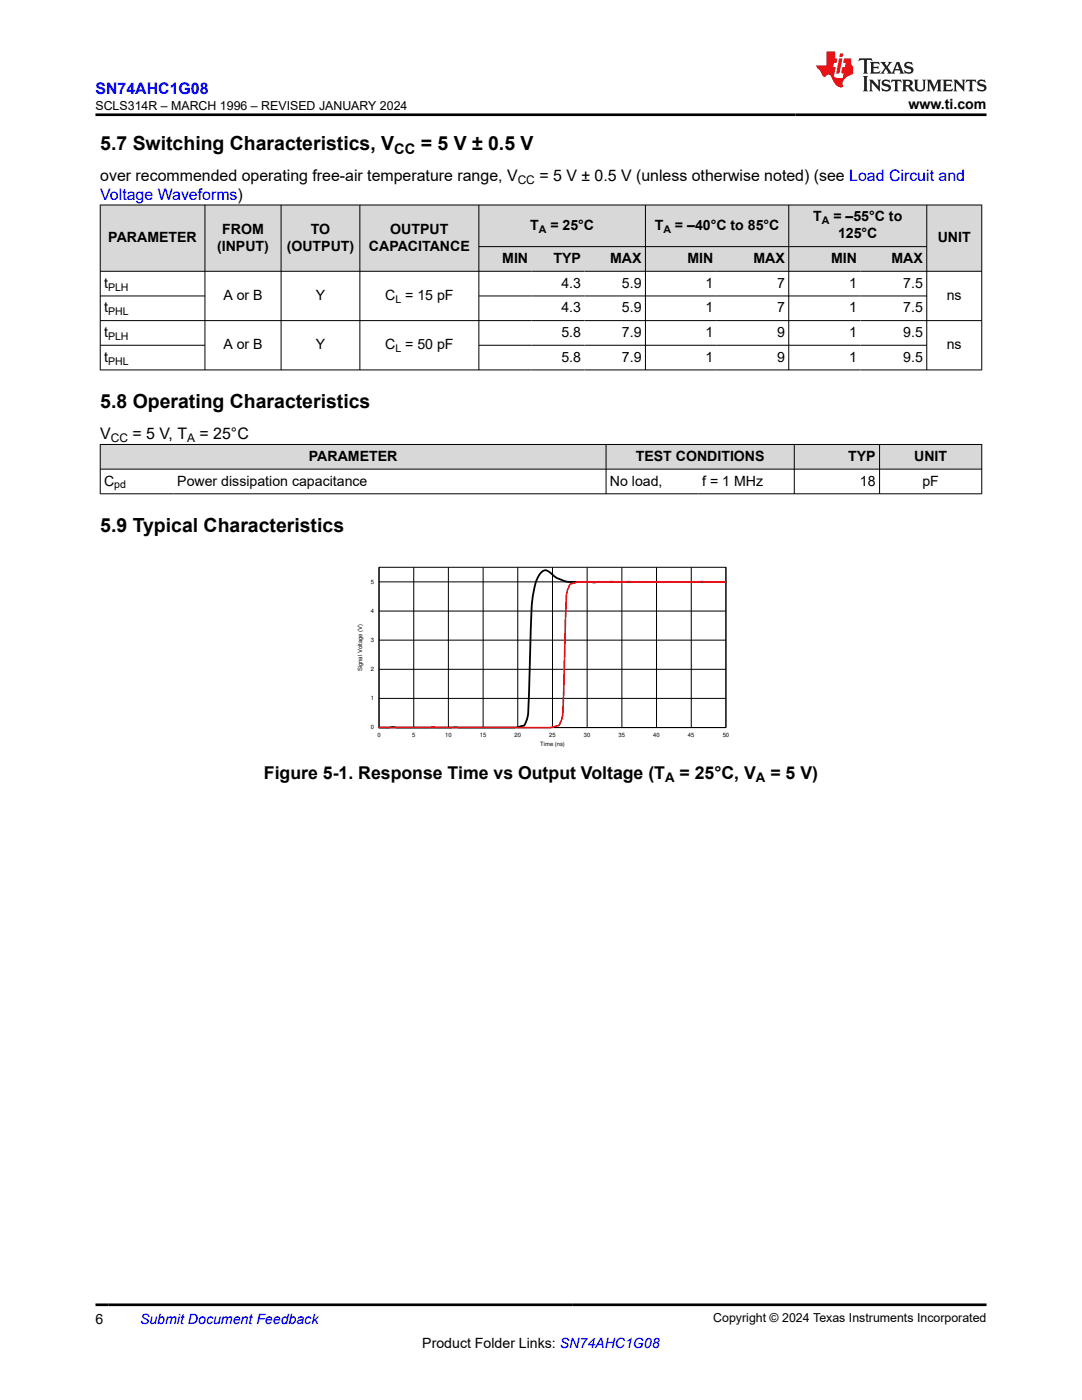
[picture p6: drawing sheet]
<svg xmlns="http://www.w3.org/2000/svg" width="216mm" height="279mm" viewBox="0 0 216 279" stroke-linecap="round" stroke-linejoin="round" font-family="sans-serif">
<g fill="#d8d8d8">
<path d="M20 40.9h175.9v8.3h-175.9z" fill-rule="evenodd"/>
<path d="M20.1 41h20.7v13.1h-20.7z" fill-rule="evenodd"/>
<path d="M41 41h15v13.1h-15z" fill-rule="evenodd"/>
<path d="M56.1 41h15.6v13.1h-15.6z" fill-rule="evenodd"/>
<path d="M71.9 41h23.6v13.1h-23.6z" fill-rule="evenodd"/>
<path d="M95.6 41h33.1v8.2h-33.1z" fill-rule="evenodd"/>
<path d="M128.9 41h28.4v8.2h-28.4z" fill-rule="evenodd"/>
<path d="M157.4 41h27.5v8.2h-27.5z" fill-rule="evenodd"/>
<path d="M185 41h10.8v13.1h-10.8z" fill-rule="evenodd"/>
<path d="M95.6 49.3h10.5v4.8h-10.5z" fill-rule="evenodd"/>
<path d="M106.1 49.3h10.6v4.8h-10.6z" fill-rule="evenodd"/>
<path d="M116.7 49.3h12v4.8h-12z" fill-rule="evenodd"/>
<path d="M128.9 49.3h14.1v4.8h-14.1z" fill-rule="evenodd"/>
<path d="M143 49.3h14.3v4.8h-14.3z" fill-rule="evenodd"/>
<path d="M157.4 49.3h14.3v4.8h-14.3z" fill-rule="evenodd"/>
<path d="M171.7 49.3h13.2v4.8h-13.2z" fill-rule="evenodd"/>
</g>
<g fill="none" stroke="#000" stroke-width=".2">
<path d="M19.9 40.9h176.1M19.9 54.1h176.1M19.9 59.1h21.1M20 40.9v33M40.9 40.9v33M56.1 40.9v33M71.8 40.9v33M95.6 40.9v33M95.6 49.2h89.4M95.6 59.1h89.4M128.8 40.9v33M157.4 40.9v33"/>
<path d="M184.9 40.9v33M195.9 40.9v33M19.9 64h176.1M19.9 68.9h21.1M95.6 68.9h89.4M196 73.8h-176.1"/>
</g>
<g fill="#d8d8d8">
<path d="M20 88.7h175.9v4.9h-175.9z" fill-rule="evenodd"/>
<path d="M20.1 88.8h100.8v4.8h-100.8z" fill-rule="evenodd"/>
<path d="M121 88.8h37.4v4.8h-37.4z" fill-rule="evenodd"/>
<path d="M158.6 88.8h16.8v4.8h-16.8z" fill-rule="evenodd"/>
<path d="M175.6 88.8h20.2v4.8h-20.2z" fill-rule="evenodd"/>
</g>
<g fill="none" stroke="#000" stroke-width=".2">
<path d="M19.9 88.7h176.1M19.9 93.6h176.1M19.9 98.5h176.1M20 88.6v10M120.9 88.6v10M158.5 88.6v10M175.5 88.6v10M195.9 88.6v10M75.6 113.2v32h69.2v-32M75.6 116.1h69.2M75.6 113.2h69.3v32h-69.3zM82.6 113.2v32"/>
<path d="M89.5 113.2v32M96.4 113.2v32M103.3 113.2v32M110.2 113.2v32M117.2 113.2v32M124.1 113.2v32M131 113.2v32M137.9 113.2v32M75.6 139.4h69.2M75.6 133.6h69.2M75.6 127.8h69.2M75.6 121.9h69.2"/>
</g>
<path d="M144.8 116.1h-25.3l-1 .1-2.7-.1a7.7 7.7 0 0 1-4.9-.8l-.4-.4a2.53 2.53 0 0 0-1.9-1.1 4.7 4.7 0 0 0-2 3.6 39.1 39.1 0 0 0-.7 9.2l-.5 14.7a5.2 5.2 0 0 1-.9 3.5 18.4 18.4 0 0 1-5.3 .4h-19.9l-.9-.1-2.8 .1" fill="none" stroke="#000" stroke-width=".36"/>
<path d="M144.8 116.1h-26.9a11 11 0 0 0-4 .4l-.5 .7a8.5 8.5 0 0 0-.5 4.1l-.5 20a5.1 5.1 0 0 1-1 3.5 18.4 18.4 0 0 1-5.3 .4h-30.5" fill="none" stroke="#f00" stroke-width=".32"/>
<path d="M68 112.4v38.7M75.3 112.4h72.6M147.9 112.4v32.6M68 151.1h79.9" fill="none" stroke="#fefefe" stroke-width=".2" stroke-dasharray=".2 .1" stroke-linecap="butt"/>
<path d="M171.5 11.6l-.2 .6 .5-.2h.6v.1v2.2l-.2 .4h1l-.2-.4v-2.2v-.1h.5l.5 .2-.1-.6zM173.6 12.4l.2 .3v1.6l-.2 .4h1.9l.1-.6a1.08 1.08 0 0 1-1.3 .2v-.7h.6l.4 .2v-.7l-.4 .2h-.6v-.5l.2-.2a1 1 0 0 1 1 .3l-.1-.5zM175.7 12.4l.9 1.1-1 1.2h.9l-.2-.2 .5-.8 .4 .8-.2 .2h1.6l-.2-.2 .2-.5h.9l.1 .5-.1 .2h.9l-.2-.4-.8-1.9h-.5l-.9 2.1-.9-1.1 .9-1h-.8l.2 .2-.4 .6-.4-.6 .2-.2zM179 12.8l.4 1h-.7zM180.7 12.5a.65 .65 0 0 0-.2 .7 .65 .65 0 0 0 .6 .5l.6 .1 .1 .3a.79 .79 0 0 1-.7 .4 .79 .79 0 0 1-.7-.5l.1 .7 .2-.1a.93 .93 0 0 0 1.1 0 .93 .93 0 0 0 .4-.9 1.46 1.46 0 0 0-1.2-.6l-.1-.3a1.09 1.09 0 0 1 1.2 .2l-.2-.6-.1 .1-.5-.2zM172.2 15.2l.2 .4v2.2l-.2 .4h1l-.2-.4v-2.2l.2-.4zM173.4 15.9l.2 .4v1.5l-.2 .4h.8l-.3-.4 .1-1.3 1.6 1.8v-2l.2-.4h-.7l.1 .2 .1 1.1-1.2-1.3zM176.2 16a.65 .65 0 0 0-.2 .8 .65 .65 0 0 0 .6 .4l.6 .2 .1 .2a.79 .79 0 0 1-.7 .4 .79 .79 0 0 1-.7-.5l.1 .7 .2-.1a.93 .93 0 0 0 1.1 .1 .93 .93 0 0 0 .4-1 1.46 1.46 0 0 0-1.2-.5l-.1-.4a1.09 1.09 0 0 1 1.2 .2l-.1-.6-.2 .1-.5-.1zM177.9 15.9l-.1 .6a.63 .63 0 0 1 .8-.3v1.6l-.3 .4h1l-.2-.4v-1.6a.66 .66 0 0 1 .8 .3l-.1-.6zM180 15.9l.2 .4v1.5l-.2 .4h1l-.2-.2-.1-.7h.5l.1 .2a.79 .79 0 0 0 1.2 .6l-1-.9a.61 .61 0 0 0 .6-.6 .61 .61 0 0 0-.5-.7zM180.8 16.2h.1a.47 .47 0 0 1 .5 .1 .47 .47 0 0 1 .1 .5l-.1 .1-.7 .1zM182.3 15.9l.2 .2a2.27 2.27 0 0 0 .4 2 1.04 1.04 0 0 0 1.7-.7v-1.3l.2-.2h-.8l.2 .4v1.1a.6 .6 0 0 1-.6 .6 .6 .6 0 0 1-.6-.6v-1.1l.3-.4zM184.9 15.9l.2 .4v1.5l-.2 .4h.8l-.3-.4v-1.4l.9 1.9 .9-1.9v1.4l-.3 .4h1l-.2-.4v-1.5l.2-.4h-.8l-.7 1.5-.6-1.5zM188.1 15.9l.2 .4v1.5l-.2 .4h1.9l.1-.6a1.09 1.09 0 0 1-1.3 .2v-.7h.6l.4 .2v-.6l-.4 .2h-.6v-.6l.2-.1a1.01 1.01 0 0 1 1 .3l-.1-.6zM190.2 15.9l.3 .4v1.5l-.3 .4h.8l-.2-.4v-1.3l1.6 1.8v-2l.2-.4h-.7l.2 .2v1.1l-1.2-1.3zM192.8 15.9l-.1 .6a.63 .63 0 0 1 .8-.3v1.6l-.3 .4h1l-.2-.4v-1.6a.66 .66 0 0 1 .8 .3l-.1-.6zM195.2 16a.65 .65 0 0 0-.2 .8 .65 .65 0 0 0 .6 .4l.6 .2 .2 .2a.79 .79 0 0 1-.7 .4 .79 .79 0 0 1-.7-.5l.1 .7 .2-.1a.93 .93 0 0 0 1 .1 .93 .93 0 0 0 .5-1 1.46 1.46 0 0 0-1.3-.5v-.4a1.09 1.09 0 0 1 1.2 .2l-.2-.6-.2 .1-.5-.1z" fill="#231f20"/>
<path d="M164.9 10.3v2.7h-2l.1 .4 .8 1a.95 .95 0 0 0 1 .9 .59 .59 0 0 1 .5-.4 .59 .59 0 0 1 .5 .3l.4 .8a1.59 1.59 0 0 0 2.1 1.4 1.61 1.61 0 0 1 1-2.3l1-.3-.1-1.5a1.59 1.59 0 0 1-.3-1.7h-1.5l-.2 .9h.6l-.2 .9h-.5l-.2 .9v.3l.4 .1-.1 .9h-.7a.73 .73 0 0 1-1-.7l.3-1.5h-.5l.1-.9h.5l.2-.9h-.5v-1.3zM167.4 11.6l-.6 3.1h.7l.6-3.1zM167.6 10.7l-.1 .6h.7l.1-.6z" fill="#ed1c24"/>
<path d="M19 22.9h177.8M19 260.4h177.8" fill="none" stroke="#000" stroke-width=".53"/>
<g font-size="3.9">
<text x="20" y="29.9">5.7 Switching Characteristics, V</text>
<text x="83.9" y="29.9">= 5 V ± 0.5 V</text>
<text x="20" y="81.5">5.8 Operating Characteristics</text>
<text x="20" y="106.2">5.9 Typical Characteristics</text>
</g>
<g font-size="3.5">
<text x="52.7" y="155.4">Figure 5-1. Response Time vs Output Voltage (T</text>
<text x="135.6" y="155.4">= 25°C, V</text>
<text x="153.7" y="155.4">= 5 V)</text>
</g>
<g font-size="3.2" fill="#00f">
<text x="19" y="18.7">SN74AHC1G08</text>
<text x="20" y="39.9">Voltage Waveforms)</text>
</g>
<g font-size="3.2">
<text x="20" y="36.1">over recommended operating free-air temperature range, V</text>
<text x="107.6" y="36.1">= 5 V ± 0.5 V (unless otherwise noted) (see Load Circuit and</text>
<text x="20" y="87.7">V</text>
<text x="26.4" y="87.7">= 5 V, T</text>
<text x="39.8" y="87.7">= 25°C</text>
</g>
<text font-size="2.9" x="78.7" y="30.7">CC</text>
<g font-size="2.8">
<text x="181.3" y="21.8">www.ti.com</text>
<text x="44.3" y="46.6">FROM</text>
<text x="62" y="46.6">TO</text>
<text x="77.9" y="46.6">OUTPUT</text>
<text x="105.8" y="45.9">T</text>
<text x="109.8" y="45.9">= 25°C</text>
<text x="130.6" y="45.9">T</text>
<text x="134.7" y="45.9">= –40°C to 85°C</text>
<text x="162.3" y="44.2">T</text>
<text x="166.3" y="44.2">= –55°C to</text>
<text x="167.2" y="47.6">125°C</text>
<text x="21.6" y="48.3">PARAMETER</text>
<text x="43.3" y="50">(INPUT)</text>
<text x="57.2" y="50">(OUTPUT)</text>
<text x="73.6" y="50">CAPACITANCE</text>
<text x="100.2" y="52.5">MIN</text>
<text x="110.5" y="52.5">TYP</text>
<text x="121.8" y="52.5">MAX</text>
<text x="137.2" y="52.5">MIN</text>
<text x="150.3" y="52.5">MAX</text>
<text x="165.9" y="52.5">MIN</text>
<text x="177.9" y="52.5">MAX</text>
<text x="187.1" y="48.3">UNIT</text>
<text x="20.8" y="57.4">t</text>
<text x="44.6" y="59.9">A or B</text>
<text x="63" y="59.9">Y</text>
<text x="76.9" y="59.9">C = 15 pF</text>
<text x="112" y="57.4">4.3</text>
<text x="124.1" y="57.4">5.9</text>
<text x="140.8" y="57.4">1</text>
<text x="155" y="57.4">7</text>
<text x="169.5" y="57.4">1</text>
<text x="180.2" y="57.4">7.5</text>
<text x="188.9" y="59.9">ns</text>
<text x="20.8" y="62.3">t</text>
<text x="112" y="62.3">4.3</text>
<text x="124.1" y="62.3">5.9</text>
<text x="140.8" y="62.3">1</text>
<text x="155" y="62.3">7</text>
<text x="169.5" y="62.3">1</text>
<text x="180.2" y="62.3">7.5</text>
<text x="20.8" y="67.3">t</text>
<text x="44.6" y="69.7">A or B</text>
<text x="63" y="69.7">Y</text>
<text x="76.9" y="69.7">C = 50 pF</text>
<text x="112" y="67.3">5.8</text>
<text x="124.1" y="67.3">7.9</text>
<text x="140.8" y="67.3">1</text>
<text x="155" y="67.3">9</text>
<text x="169.5" y="67.3">1</text>
<text x="180.2" y="67.3">9.5</text>
<text x="188.9" y="69.7">ns</text>
<text x="20.8" y="72.2">t</text>
<text x="112" y="72.2">5.8</text>
<text x="124.1" y="72.2">7.9</text>
<text x="140.8" y="72.2">1</text>
<text x="155" y="72.2">9</text>
<text x="169.5" y="72.2">1</text>
<text x="180.2" y="72.2">9.5</text>
<text x="61.6" y="92">PARAMETER</text>
<text x="126.9" y="92">TEST CONDITIONS</text>
<text x="169.3" y="92">TYP</text>
<text x="182.4" y="92">UNIT</text>
<text x="20.8" y="96.9">C</text>
<text x="35.4" y="96.9">Power dissipation capacitance</text>
<text x="121.7" y="96.9">No load,</text>
<text x="140.1" y="96.9">f = 1 MHz</text>
<text x="171.6" y="96.9">18</text>
<text x="184.1" y="96.9">pF</text>
<text x="19" y="264.2">6</text>
<text x="84.3" y="269">Product Folder Links: SN74AHC1G08</text>
</g>
<text font-size="2.8" fill="#00f" x="27.9" y="264.2">Submit Document Feedback</text>
<g font-size="2.6">
<text x="132.7" y="156.1">A</text>
<text x="150.8" y="156.1">A</text>
</g>
<g font-size="2.5">
<text x="19.1" y="21.9">SCLS314R – MARCH 1996 – REVISED JANUARY 2024</text>
<text x="142.3" y="263.9">Copyright © 2024 Texas Instruments Incorporated</text>
</g>
<g font-size="2.4">
<text x="103.3" y="36.7">CC</text>
<text x="22.1" y="88.3">CC</text>
<text x="37.4" y="88.3">A</text>
</g>
<g font-size="2.1">
<text x="107.5" y="46.4">A</text>
<text x="132.4" y="46.4">A</text>
<text x="164" y="44.8">A</text>
<text x="21.6" y="58">PLH</text>
<text x="21.6" y="62.9">PHL</text>
<text x="78.9" y="60.4">L</text>
<text x="21.6" y="67.8">PLH</text>
<text x="78.9" y="70.3">L</text>
<text x="21.6" y="72.7">PHL</text>
<text x="22.8" y="97.5">pd</text>
</g>
<g font-size="1.2">
<text x="74" y="116.5">5</text>
<text x="74" y="122.3">4</text>
<text x="74" y="128.1">3</text>
<text x="72.2" y="134" transform="rotate(-90 72.2 134)">Signal Voltage (V)</text>
<text x="74" y="134">2</text>
<text x="74" y="139.8">1</text>
<text x="74" y="145.6">0</text>
<text x="75.3" y="147">0</text>
<text x="82.2" y="147">5</text>
<text x="88.8" y="147">10</text>
<text x="95.7" y="147">15</text>
<text x="102.7" y="147">20</text>
<text x="107.8" y="148.8">Time (ns)</text>
<text x="109.6" y="147">25</text>
<text x="116.5" y="147">30</text>
<text x="123.4" y="147">35</text>
<text x="130.4" y="147">40</text>
<text x="137.3" y="147">45</text>
<text x="144.2" y="147">50</text>
</g>
</svg>
